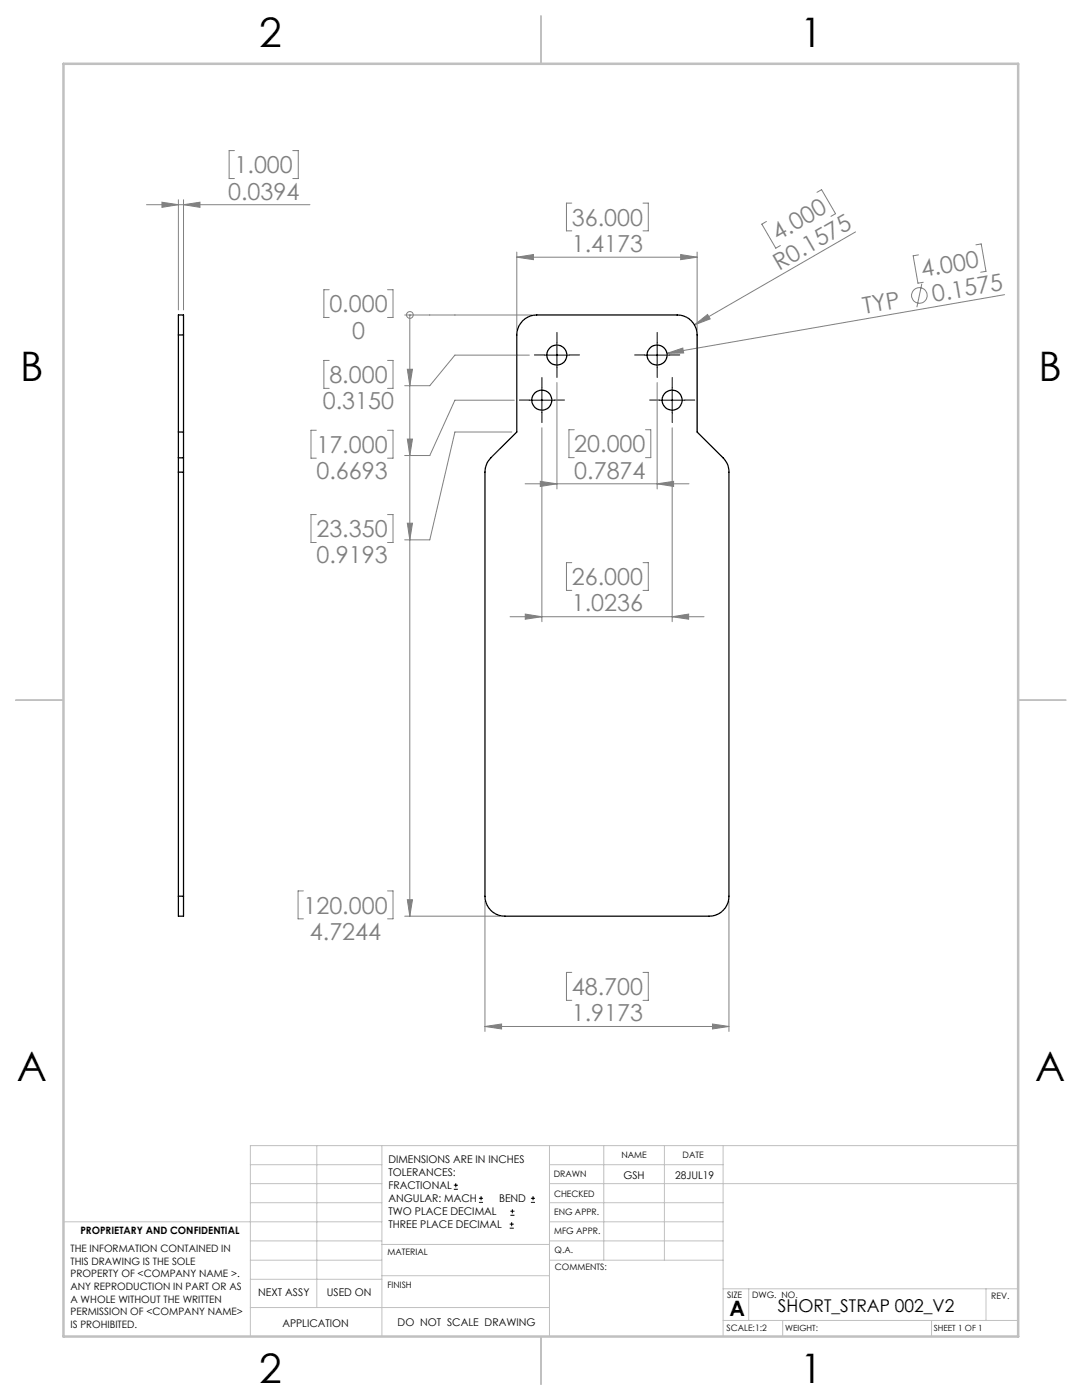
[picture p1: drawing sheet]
<svg xmlns="http://www.w3.org/2000/svg" width="216mm" height="279mm" viewBox="0 0 216 279" stroke-linecap="round" stroke-linejoin="round" font-family="sans-serif">
<g fill="none" stroke="#808080" stroke-width=".2">
<path d="M35.6 39.9v21.9M36.6 39.9v21.9M46.8 30.1h-1.1v5.5h1.1M58.4 30.1h1.1v5.5h-1.1M163 38.4l.9-.5 2.8 4.8-.9 .5M29.2 40.9h32.6M32.3 40.4l3.3 .5-3.3 .5zM36.6 40.9l3.3-.5v1zM65.7 57.8h-1.1v5.6h1.1M77.3 57.8h1.1v5.6h-1.1M103.1 51.3l3.3-.5v1zM103.1 50.3v15.6"/>
<path d="M103.1 51.3h36M114.1 40.5h-1.1v5.6h1.1M128.3 40.5h1.1v5.6h-1.1M135.8 50.8l3.3 .5-3.3 .5zM139.1 50.3v15.6M152.9 44.2l-.9 .5 2.8 4.8 .9-.5M170.7 46.3l-32.1 18.5M183.3 50.9l-1.1 .1 1 5.5 1-.2M183.9 56.6l-.9 4.7M194.7 48.9l1.1-.2 .9 5.5-1 .1M200.4 58.8l-67.3 11.7M65.7 71.9h-1.1v5.6h1.1"/>
<path d="M77.3 71.9h1.1v5.6h-1.1M80.8 62.9h25.3M81.3 73.7h1l-.5 3.3zM81.8 62.9v119.9M81.8 62.9h.1M102.6 79.9h-11.8l-5 11h-5M105.6 70.9h-14.8l-5 6.1h-5M111.1 76.3v21.3M131.1 76.3v21.3M133.1 70.5l3.1-1 .2 .9zM138.6 64.8l2.6-2 .5 .8zM63.1 85.9h-1v5.5h1"/>
<path d="M77.3 85.9h1.1v5.5h-1.1M81.3 87.6h1l-.5 3.3zM102.1 86.2h-11.3l-5 21.5h-5M104.8 96.6h32.7M107.8 96.1l3.3 .5-3.3 .5zM108.1 85.4v38.7M114.6 85.8h-1.1v5.5h1.1M128.8 85.8h1.1v5.5h-1.1M131.1 96.6l3.3-.5v1zM134.1 85.4v38.7M63.1 102.7h-1v5.6h1M77.3 102.7h1.1v5.6h-1.1"/>
<path d="M81.3 104.4h1l-.5 3.3zM114.1 112.3h-1.1v5.5h1.1M128.3 112.3h1.1v5.5h-1.1M101.8 123.1h38.7M104.8 122.6l3.3 .5-3.3 .5zM134.1 123.1l3.3-.5v1zM60.5 177.8h-1v5.6h1M77.3 177.8h1.1v5.6h-1.1M81.3 179.6h1l-.5 3.2zM96.8 179.8v26M145.5 179.8v26M80.8 182.8h19"/>
<path d="M114.1 194.1h-1.1v5.5h1.1M128.3 194.1h1.1v5.5h-1.1M96.8 204.9l3.3-.5v1zM96.8 204.9h48.7M142.2 204.4l3.3 .5-3.3 .5z"/>
<circle cx="183.5" cy="59" r="1.56"/>
<circle cx="81.8" cy="62.8" r=".67"/>
</g>
<g fill="none" stroke="#000" stroke-width=".2">
<path d="M105.6 79.9h5M108.1 77.4v5M108.6 70.9h5M111.1 68.4v4.9M128.6 70.9h5M131.1 68.4v4.9M131.6 79.9h5M134.1 77.4v5M90.6 237.3h.8M90.6 236.5h.8M90.9 236.1v.9M95.6 240h.8"/>
<path d="M95.6 239.1h.8M96 238.7v.8M105.9 240h.9M105.9 239.1h.9M106.4 238.7v.8M101.7 245.1h.8M101.7 244.3h.8M101.8 242.5h.9M101.8 241.7h.9M102.1 243.9v.8M102.2 241.3v.8"/>
</g>
<g fill="none" stroke="#000" stroke-width=".2" stroke-dasharray="15.2 1.3 1.3 1.3">
<path d="M105.6 79.8h-2M108.1 77.3v-2M108.6 70.8h-2M110.6 79.8h2M111.1 68.3v-2M111.1 73.3v2M113.6 70.8h2M128.6 70.8h-2M131.1 68.3v-2M131.1 73.3v2M131.6 79.8h-2M133.6 70.8h2"/>
<path d="M134.1 77.3v-2M136.6 79.8h2M108.1 82.3v2M134.1 82.3v2"/>
</g>
<g fill="none" stroke="#c0c0c0" stroke-width=".2">
<path d="M50 232.4h26.2M50 236.2h26.2M63.2 228.6v32.3M76.2 228.6v38.1M109.6 228.6v38.1M109.6 232.4h34.7M109.6 236.2h93.6M120.5 228.6v22.9M132.6 228.6v22.9M144.3 228.6v38.1M203.2 228.6h-153.2v38.1M12.7 243.8h63.5"/>
<path d="M50 251.5h26.2M50 240h26.2M50 247.7h26.2M50 255.3h26.2M76.2 254.6h33.4M76.2 248.4h33.4M109.6 251.5h34.7M109.6 243.8h34.7M109.6 240h34.7M109.6 247.7h34.7M144.3 257.2h58.9M149.4 257.2v6.3"/>
<path d="M196.7 257.2v6.3M50 260.9h59.6M144.3 263.5h58.9M156.2 263.5v3.2M185.9 263.5v3.2"/>
</g>
<path d="M108 3.2v9.5M3.1 139.7h9.6M203.2 139.7h9.5M108 266.7v9.6" fill="none" stroke="#c0c0c0" stroke-width=".25"/>
<path d="M12.7 12.7h190.5v254h-190.5z" fill="none" stroke="#c0c0c0" stroke-width=".5"/>
<g fill="#808080">
<path d="M133.1 70.5l3.1-1 .2 .9z"/>
<path d="M138.6 64.8l2.6-2 .5 .8z"/>
<path d="M81.3 73.7h1l-.5 3.3zM81.3 87.6h1l-.5 3.3zM81.3 104.4h1l-.5 3.3zM81.3 179.6h1l-.5 3.2z"/>
<path d="M103.1 51.3l3.3-.5v1zM135.8 50.8l3.3 .5-3.3 .5zM104.8 122.6l3.3 .5-3.3 .5zM134.1 123.1l3.3-.5v1zM107.8 96.1l3.3 .5-3.3 .5zM131.1 96.6l3.3-.5v1z"/>
<path d="M32.3 40.4l3.3 .5-3.3 .5zM36.6 40.9l3.3-.5v1z"/>
<path d="M96.8 204.9l3.3-.5v1zM142.2 204.4l3.3 .5-3.3 .5z"/>
</g>
<g fill="none" stroke="#000" stroke-width=".25">
<path d="M35.6 66.9v-4h1v4M35.6 66.9v24.5M35.6 66.9h1M36.6 66.9v24.5M104.3 64a4 4 0 0 1 2.8-1.1h28a4 4 0 0 1 4 4v19.3l5.2 5.2a3.8 3.8 0 0 1 1.2 2.8v84.7a4 4 0 0 1-4 3.9h-40.7a4 4 0 0 1-4-3.9v-84.7a4.2 4.2 0 0 1 1.1-2.8l5.2-5.2v-19.3a4.2 4.2 0 0 1 1.2-2.9zM35.6 91.4v2.8M35.6 94.2h1M35.6 94.2v84.7M35.6 91.4h1M35.6 86.2h1M36.6 91.4v2.8M36.6 94.2v84.7"/>
<path d="M35.6 178.9v3.9h1v-3.9M35.6 178.9h1"/>
<circle cx="108.1" cy="79.9" r="2.01"/>
<circle cx="111.1" cy="70.9" r="2"/>
<circle cx="131.1" cy="70.9" r="2"/>
<circle cx="134.1" cy="79.9" r="2.01"/>
</g>
<g font-size="8.1">
<text x="51.7" y="9.3">2</text>
<text x="159.7" y="9.3">1</text>
<text x="4" y="76">B</text>
<text x="207.2" y="76">B</text>
<text x="3.3" y="215.7">A</text>
<text x="206.5" y="215.7">A</text>
<text x="51.7" y="276">2</text>
<text x="159.7" y="276">1</text>
</g>
<g font-size="4.7" fill="#808080">
<text x="46.8" y="34.6">1.000</text>
<text x="45.5" y="39.8">0.0394</text>
<text x="114.1" y="45.1">36.000</text>
<text x="114.1" y="50.3">1.4173</text>
<text x="155.2" y="48.1" transform="rotate(-30 155.2 48.1)">4.000</text>
<text x="155.5" y="54" transform="rotate(-30 155.5 54)">R0.1575</text>
<text x="184.1" y="55.3" transform="rotate(-10 184.1 55.3)">4.000</text>
<text x="65.7" y="62.3">0.000</text>
<text x="172.4" y="62.6" transform="rotate(-10 172.4 62.6)">TYP</text>
<text x="186.3" y="60.2" transform="rotate(-10 186.3 60.2)">0.1575</text>
<text x="70.2" y="67.6">0</text>
<text x="65.7" y="76.5">8.000</text>
<text x="64.4" y="81.7">0.3150</text>
<text x="63.1" y="90.4">17.000</text>
<text x="63.1" y="95.6">0.6693</text>
<text x="114.6" y="90.3">20.000</text>
<text x="114.6" y="95.5">0.7874</text>
<text x="63.1" y="107.2">23.350</text>
<text x="63.1" y="112.5">0.9193</text>
<text x="114.1" y="116.8">26.000</text>
<text x="114.1" y="122">1.0236</text>
<text x="60.5" y="182.3">120.000</text>
<text x="61.8" y="187.6">4.7244</text>
<text x="114.1" y="198.6">48.700</text>
<text x="114.1" y="203.8">1.9173</text>
</g>
<text font-size="4.2" x="145.6" y="262.7">A</text>
<text font-size="3.5" x="155.2" y="261.9">SHORT_STRAP 002_V2</text>
<g font-size="2.1">
<text x="77.5" y="232.2">DIMENSIONS ARE IN INCHES</text>
<text x="77.5" y="234.7">TOLERANCES:</text>
<text x="77.5" y="237.3">FRACTIONAL</text>
<text x="77.5" y="239.9">ANGULAR: MACH</text>
<text x="99.6" y="239.9">BEND</text>
<text x="124.4" y="235.2">GSH</text>
<text x="134.7" y="235.2">28JUL19</text>
<text x="77.5" y="242.5">TWO PLACE DECIMAL</text>
<text x="77.5" y="245.1">THREE PLACE DECIMAL</text>
<text x="51.5" y="258.7">NEXT ASSY</text>
<text x="65.2" y="258.6">USED ON</text>
<text x="56.3" y="264.8">APPLICATION</text>
<text x="79.3" y="264.6">DO NOT SCALE DRAWING</text>
</g>
<g font-size="2">
<text x="14.1" y="249.9">THE INFORMATION CONTAINED IN</text>
<text x="16" y="246.3">PROPRIETARY AND CONFIDENTIAL</text>
<text x="14.1" y="252.4">THIS DRAWING IS THE SOLE</text>
<text x="14.1" y="254.9">PROPERTY OF &lt;COMPANY NAME &gt;.</text>
<text x="14.1" y="257.4">ANY REPRODUCTION IN PART OR AS</text>
<text x="14.1" y="260">A WHOLE WITHOUT THE WRITTEN</text>
<text x="14.1" y="262.5">PERMISSION OF &lt;COMPANY NAME&gt;</text>
<text x="14.1" y="265">IS PROHIBITED.</text>
</g>
<g font-size="1.8">
<text x="124" y="231.1">NAME</text>
<text x="136.2" y="231.1">DATE</text>
<text x="110.5" y="234.8">DRAWN</text>
<text x="110.5" y="238.9">CHECKED</text>
<text x="110.6" y="242.5">ENG APPR.</text>
<text x="77.3" y="250.5">MATERIAL</text>
<text x="110.6" y="246.3">MFG APPR.</text>
<text x="110.7" y="250">Q.A.</text>
<text x="77.3" y="257">FINISH</text>
<text x="110.7" y="253.5">COMMENTS:</text>
<text x="145.1" y="259">SIZE</text>
<text x="150.1" y="259.1">DWG. NO.</text>
<text x="197.8" y="259.2">REV.</text>
<text x="145" y="265.7">SCALE:1:2</text>
</g>
<g font-size="1.7">
<text x="156.7" y="265.7">WEIGHT:</text>
<text x="186.3" y="265.7">SHEET 1 OF 1</text>
</g>
</svg>
